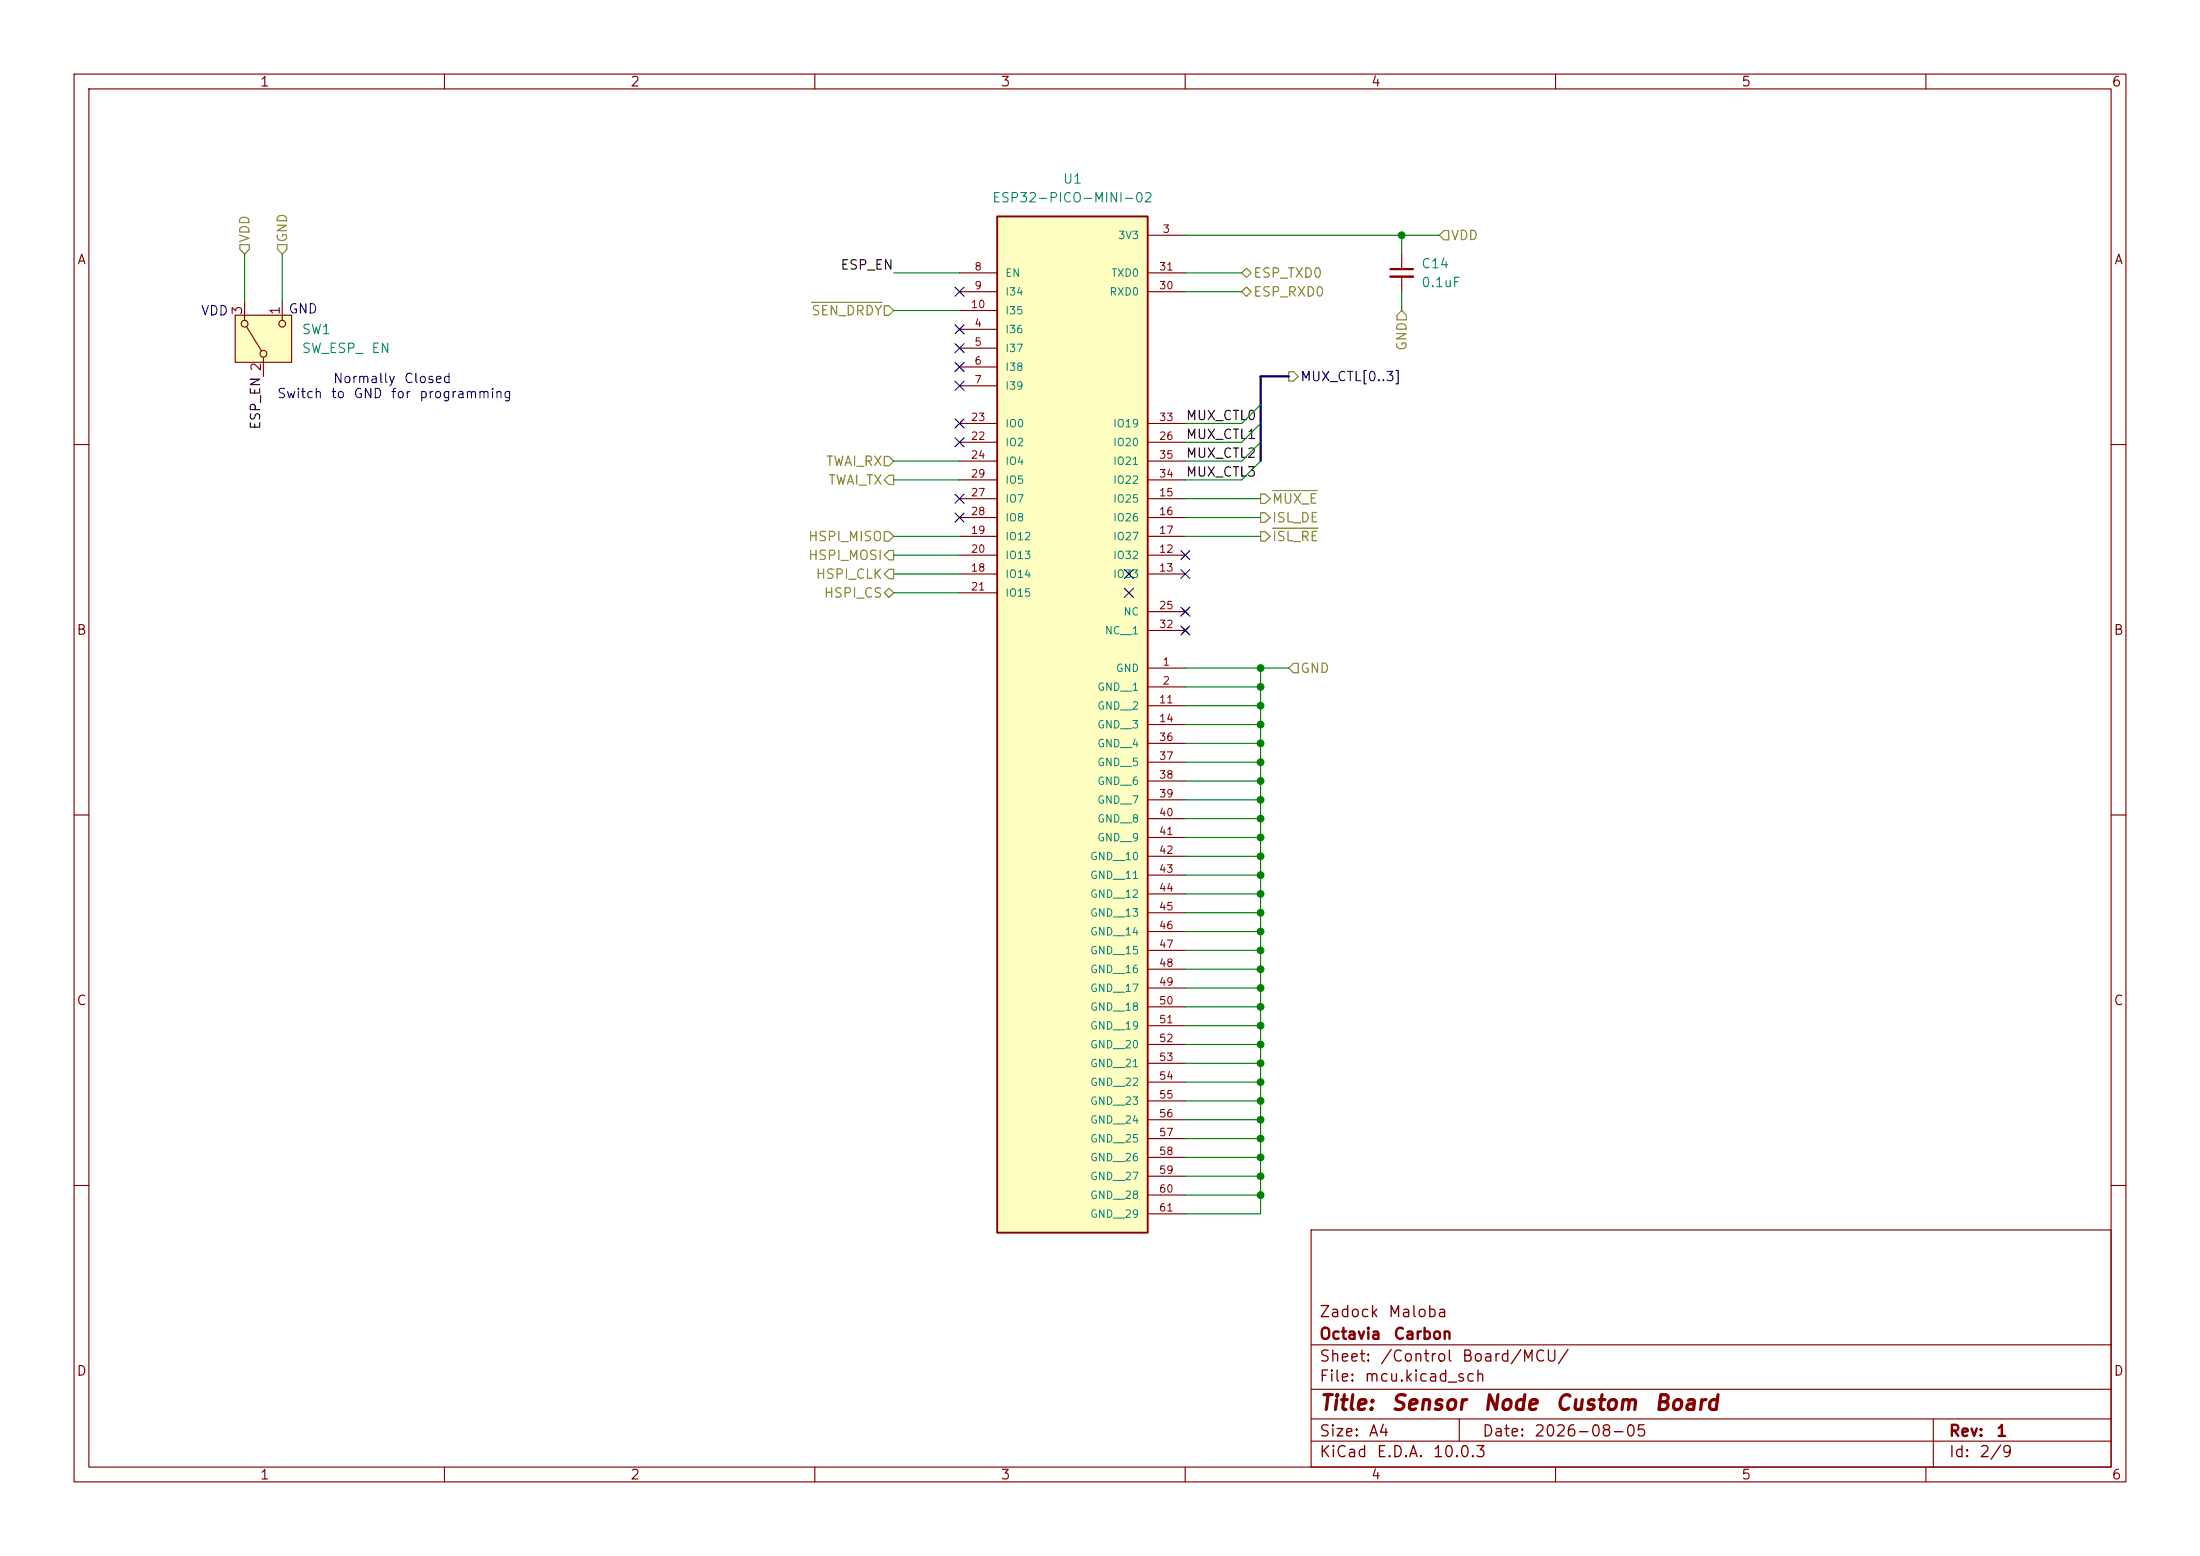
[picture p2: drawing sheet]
(kicad_sch
 (version 20260306)
 (generator "eeschema")
 (generator_version "10.0")
 (paper "A4")
 (title_block
  (title "Sensor Node Custom Board")
  (date "2026-08-05")
  (rev "1")
  (company "Octavia Carbon")
  (comment 1 "Zadock Maloba"))
 (lib_symbols
  (symbol "Device:C_Small"
   (pin_numbers (hide yes))
   (pin_names
    (offset 0.254) (hide yes)) (exclude_from_sim no) (in_bom yes) (on_board yes)
   (in_pos_files yes)
   (duplicate_pin_numbers_are_jumpers no)
   (property "Reference" "C" (at 0.254 1.778 0) (show_name no) (do_not_autoplace no) (effects (font (size 1.27 1.27)) (justify left)))
   (property "Value" "C_Small" (at 0.254 -2.032 0) (show_name no) (do_not_autoplace no) (effects (font (size 1.27 1.27)) (justify left)))
   (property "Footprint" "" (at 0 0 0) (show_name no) (do_not_autoplace no) (hide yes) (effects (font (size 1.27 1.27))))
   (property "Datasheet" "" (at 0 0 0) (show_name no) (do_not_autoplace no) (hide yes) (effects (font (size 1.27 1.27))))
   (property "Description" "Unpolarized capacitor, small symbol" (at 0 0 0) (show_name no) (do_not_autoplace no) (hide yes) (effects (font (size 1.27 1.27))))
   (symbol "C_Small_0_1"
    (polyline (pts (xy -1.524 0.508) (xy 1.524 0.508)) (stroke (width 0.3048) (type default)) (fill (type none)))
    (polyline (pts (xy -1.524 -0.508) (xy 1.524 -0.508)) (stroke (width 0.3302) (type default)) (fill (type none))))
   (symbol "C_Small_1_1"
    (pin passive line (at 0 2.54 270) (length 2.032) (name "" (effects (font (size 1.27 1.27)))) (number "1" (effects (font (size 1.27 1.27)))))
    (pin passive line (at 0 -2.54 90) (length 2.032) (name "" (effects (font (size 1.27 1.27)))) (number "2" (effects (font (size 1.27 1.27))))))
   (embedded_fonts no))
  (symbol "ESP32-PICO-MINI-02:ESP32-PICO-MINI-02"
   (pin_names
    (offset 1.016)) (exclude_from_sim no) (in_bom yes) (on_board yes)
   (in_pos_files yes)
   (duplicate_pin_numbers_are_jumpers no)
   (property "Reference" "U" (at -10.16 33.02 0) (show_name no) (do_not_autoplace no) (effects (font (size 1.27 1.27)) (justify left top)))
   (property "Value" "ESP32-PICO-MINI-02" (at -10.16 -109.22 0) (show_name no) (do_not_autoplace no) (effects (font (size 1.27 1.27)) (justify left bottom)))
   (property "Footprint" "ESP32-PICO-MINI-02:MODULE_ESP32-PICO-MINI-02" (at 0 0 0) (show_name no) (do_not_autoplace no) (hide yes) (effects (font (size 1.27 1.27)) (justify bottom)))
   (property "Datasheet" "" (at 0 0 0) (show_name no) (do_not_autoplace no) (hide yes) (effects (font (size 1.27 1.27))))
   (property "Description" "Bluetooth, WiFi 802.11b/g/n, Bluetooth v4.2 +EDR, Class 1, 2 and 3 Transceiver Module 2.412GHz ~ 2.484GHz PCB Trace Chassis Mount" (at 0 0 0) (show_name no) (do_not_autoplace no) (hide yes) (effects (font (size 1.27 1.27)) (justify bottom)))
   (property "MF" "Espressif Systems" (at 0 0 0) (show_name no) (do_not_autoplace no) (hide yes) (effects (font (size 1.27 1.27)) (justify bottom)))
   (property "MAXIMUM_PACKAGE_HEIGHT" "2.55mm" (at 0 0 0) (show_name no) (do_not_autoplace no) (hide yes) (effects (font (size 1.27 1.27)) (justify bottom)))
   (property "Package" "None" (at 0 0 0) (show_name no) (do_not_autoplace no) (hide yes) (effects (font (size 1.27 1.27)) (justify bottom)))
   (property "Price" "None" (at 0 0 0) (show_name no) (do_not_autoplace no) (hide yes) (effects (font (size 1.27 1.27)) (justify bottom)))
   (property "Check_prices" "https://www.snapeda.com/parts/ESP32-PICO-MINI-02/Espressif+Systems/view-part/?ref=eda" (at 0 0 0) (show_name no) (do_not_autoplace no) (hide yes) (effects (font (size 1.27 1.27)) (justify bottom)))
   (property "STANDARD" "Manufacturer Recommendations" (at 0 0 0) (show_name no) (do_not_autoplace no) (hide yes) (effects (font (size 1.27 1.27)) (justify bottom)))
   (property "PARTREV" "v1.0" (at 0 0 0) (show_name no) (do_not_autoplace no) (hide yes) (effects (font (size 1.27 1.27)) (justify bottom)))
   (property "SnapEDA_Link" "https://www.snapeda.com/parts/ESP32-PICO-MINI-02/Espressif+Systems/view-part/?ref=snap" (at 0 0 0) (show_name no) (do_not_autoplace no) (hide yes) (effects (font (size 1.27 1.27)) (justify bottom)))
   (property "MP" "ESP32-PICO-MINI-02" (at 0 0 0) (show_name no) (do_not_autoplace no) (hide yes) (effects (font (size 1.27 1.27)) (justify bottom)))
   (property "Availability" "In Stock" (at 0 0 0) (show_name no) (do_not_autoplace no) (hide yes) (effects (font (size 1.27 1.27)) (justify bottom)))
   (property "MANUFACTURER" "Espressif" (at 0 0 0) (show_name no) (do_not_autoplace no) (hide yes) (effects (font (size 1.27 1.27)) (justify bottom)))
   (symbol "ESP32-PICO-MINI-02_0_0"
    (rectangle (start -10.16 -106.68) (end 10.16 30.48) (stroke (width 0.254) (type default)) (fill (type background)))
    (pin power_in line (at 15.24 -30.48 180) (length 5.08) (name "GND" (effects (font (size 1.016 1.016)))) (number "1" (effects (font (size 1.016 1.016)))))
    (pin power_in line (at 15.24 -33.02 180) (length 5.08) (name "GND__1" (effects (font (size 1.016 1.016)))) (number "2" (effects (font (size 1.016 1.016)))))
    (pin power_in line (at 15.24 27.94 180) (length 5.08) (name "3V3" (effects (font (size 1.016 1.016)))) (number "3" (effects (font (size 1.016 1.016)))))
    (pin input line (at -15.24 15.24 0) (length 5.08) (name "I36" (effects (font (size 1.016 1.016)))) (number "4" (effects (font (size 1.016 1.016)))))
    (pin input line (at -15.24 12.7 0) (length 5.08) (name "I37" (effects (font (size 1.016 1.016)))) (number "5" (effects (font (size 1.016 1.016)))))
    (pin input line (at -15.24 10.16 0) (length 5.08) (name "I38" (effects (font (size 1.016 1.016)))) (number "6" (effects (font (size 1.016 1.016)))))
    (pin input line (at -15.24 7.62 0) (length 5.08) (name "I39" (effects (font (size 1.016 1.016)))) (number "7" (effects (font (size 1.016 1.016)))))
    (pin input line (at -15.24 22.86 0) (length 5.08) (name "EN" (effects (font (size 1.016 1.016)))) (number "8" (effects (font (size 1.016 1.016)))))
    (pin input line (at -15.24 20.32 0) (length 5.08) (name "I34" (effects (font (size 1.016 1.016)))) (number "9" (effects (font (size 1.016 1.016)))))
    (pin input line (at -15.24 17.78 0) (length 5.08) (name "I35" (effects (font (size 1.016 1.016)))) (number "10" (effects (font (size 1.016 1.016)))))
    (pin power_in line (at 15.24 -35.56 180) (length 5.08) (name "GND__2" (effects (font (size 1.016 1.016)))) (number "11" (effects (font (size 1.016 1.016)))))
    (pin bidirectional line (at 15.24 -15.24 180) (length 5.08) (name "IO32" (effects (font (size 1.016 1.016)))) (number "12" (effects (font (size 1.016 1.016)))))
    (pin bidirectional line (at 15.24 -17.78 180) (length 5.08) (name "IO33" (effects (font (size 1.016 1.016)))) (number "13" (effects (font (size 1.016 1.016)))))
    (pin power_in line (at 15.24 -38.1 180) (length 5.08) (name "GND__3" (effects (font (size 1.016 1.016)))) (number "14" (effects (font (size 1.016 1.016)))))
    (pin bidirectional line (at 15.24 -7.62 180) (length 5.08) (name "IO25" (effects (font (size 1.016 1.016)))) (number "15" (effects (font (size 1.016 1.016)))))
    (pin bidirectional line (at 15.24 -10.16 180) (length 5.08) (name "IO26" (effects (font (size 1.016 1.016)))) (number "16" (effects (font (size 1.016 1.016)))))
    (pin bidirectional line (at 15.24 -12.7 180) (length 5.08) (name "IO27" (effects (font (size 1.016 1.016)))) (number "17" (effects (font (size 1.016 1.016)))))
    (pin bidirectional line (at -15.24 -17.78 0) (length 5.08) (name "IO14" (effects (font (size 1.016 1.016)))) (number "18" (effects (font (size 1.016 1.016)))))
    (pin bidirectional line (at -15.24 -12.7 0) (length 5.08) (name "IO12" (effects (font (size 1.016 1.016)))) (number "19" (effects (font (size 1.016 1.016)))))
    (pin bidirectional line (at -15.24 -15.24 0) (length 5.08) (name "IO13" (effects (font (size 1.016 1.016)))) (number "20" (effects (font (size 1.016 1.016)))))
    (pin bidirectional line (at -15.24 -20.32 0) (length 5.08) (name "IO15" (effects (font (size 1.016 1.016)))) (number "21" (effects (font (size 1.016 1.016)))))
    (pin bidirectional line (at -15.24 0 0) (length 5.08) (name "IO2" (effects (font (size 1.016 1.016)))) (number "22" (effects (font (size 1.016 1.016)))))
    (pin bidirectional line (at -15.24 2.54 0) (length 5.08) (name "IO0" (effects (font (size 1.016 1.016)))) (number "23" (effects (font (size 1.016 1.016)))))
    (pin bidirectional line (at -15.24 -2.54 0) (length 5.08) (name "IO4" (effects (font (size 1.016 1.016)))) (number "24" (effects (font (size 1.016 1.016)))))
    (pin no_connect line (at 15.24 -22.86 180) (length 5.08) (name "NC" (effects (font (size 1.016 1.016)))) (number "25" (effects (font (size 1.016 1.016)))))
    (pin bidirectional line (at 15.24 0 180) (length 5.08) (name "IO20" (effects (font (size 1.016 1.016)))) (number "26" (effects (font (size 1.016 1.016)))))
    (pin bidirectional line (at -15.24 -7.62 0) (length 5.08) (name "IO7" (effects (font (size 1.016 1.016)))) (number "27" (effects (font (size 1.016 1.016)))))
    (pin bidirectional line (at -15.24 -10.16 0) (length 5.08) (name "IO8" (effects (font (size 1.016 1.016)))) (number "28" (effects (font (size 1.016 1.016)))))
    (pin bidirectional line (at -15.24 -5.08 0) (length 5.08) (name "IO5" (effects (font (size 1.016 1.016)))) (number "29" (effects (font (size 1.016 1.016)))))
    (pin bidirectional line (at 15.24 20.32 180) (length 5.08) (name "RXD0" (effects (font (size 1.016 1.016)))) (number "30" (effects (font (size 1.016 1.016)))))
    (pin bidirectional line (at 15.24 22.86 180) (length 5.08) (name "TXD0" (effects (font (size 1.016 1.016)))) (number "31" (effects (font (size 1.016 1.016)))))
    (pin no_connect line (at 15.24 -25.4 180) (length 5.08) (name "NC__1" (effects (font (size 1.016 1.016)))) (number "32" (effects (font (size 1.016 1.016)))))
    (pin bidirectional line (at 15.24 2.54 180) (length 5.08) (name "IO19" (effects (font (size 1.016 1.016)))) (number "33" (effects (font (size 1.016 1.016)))))
    (pin bidirectional line (at 15.24 -5.08 180) (length 5.08) (name "IO22" (effects (font (size 1.016 1.016)))) (number "34" (effects (font (size 1.016 1.016)))))
    (pin bidirectional line (at 15.24 -2.54 180) (length 5.08) (name "IO21" (effects (font (size 1.016 1.016)))) (number "35" (effects (font (size 1.016 1.016)))))
    (pin power_in line (at 15.24 -40.64 180) (length 5.08) (name "GND__4" (effects (font (size 1.016 1.016)))) (number "36" (effects (font (size 1.016 1.016)))))
    (pin power_in line (at 15.24 -43.18 180) (length 5.08) (name "GND__5" (effects (font (size 1.016 1.016)))) (number "37" (effects (font (size 1.016 1.016)))))
    (pin power_in line (at 15.24 -45.72 180) (length 5.08) (name "GND__6" (effects (font (size 1.016 1.016)))) (number "38" (effects (font (size 1.016 1.016)))))
    (pin power_in line (at 15.24 -48.26 180) (length 5.08) (name "GND__7" (effects (font (size 1.016 1.016)))) (number "39" (effects (font (size 1.016 1.016)))))
    (pin power_in line (at 15.24 -50.8 180) (length 5.08) (name "GND__8" (effects (font (size 1.016 1.016)))) (number "40" (effects (font (size 1.016 1.016)))))
    (pin power_in line (at 15.24 -53.34 180) (length 5.08) (name "GND__9" (effects (font (size 1.016 1.016)))) (number "41" (effects (font (size 1.016 1.016)))))
    (pin power_in line (at 15.24 -55.88 180) (length 5.08) (name "GND__10" (effects (font (size 1.016 1.016)))) (number "42" (effects (font (size 1.016 1.016)))))
    (pin power_in line (at 15.24 -58.42 180) (length 5.08) (name "GND__11" (effects (font (size 1.016 1.016)))) (number "43" (effects (font (size 1.016 1.016)))))
    (pin power_in line (at 15.24 -60.96 180) (length 5.08) (name "GND__12" (effects (font (size 1.016 1.016)))) (number "44" (effects (font (size 1.016 1.016)))))
    (pin power_in line (at 15.24 -63.5 180) (length 5.08) (name "GND__13" (effects (font (size 1.016 1.016)))) (number "45" (effects (font (size 1.016 1.016)))))
    (pin power_in line (at 15.24 -66.04 180) (length 5.08) (name "GND__14" (effects (font (size 1.016 1.016)))) (number "46" (effects (font (size 1.016 1.016)))))
    (pin power_in line (at 15.24 -68.58 180) (length 5.08) (name "GND__15" (effects (font (size 1.016 1.016)))) (number "47" (effects (font (size 1.016 1.016)))))
    (pin power_in line (at 15.24 -71.12 180) (length 5.08) (name "GND__16" (effects (font (size 1.016 1.016)))) (number "48" (effects (font (size 1.016 1.016)))))
    (pin power_in line (at 15.24 -73.66 180) (length 5.08) (name "GND__17" (effects (font (size 1.016 1.016)))) (number "49" (effects (font (size 1.016 1.016)))))
    (pin power_in line (at 15.24 -76.2 180) (length 5.08) (name "GND__18" (effects (font (size 1.016 1.016)))) (number "50" (effects (font (size 1.016 1.016)))))
    (pin power_in line (at 15.24 -78.74 180) (length 5.08) (name "GND__19" (effects (font (size 1.016 1.016)))) (number "51" (effects (font (size 1.016 1.016)))))
    (pin power_in line (at 15.24 -81.28 180) (length 5.08) (name "GND__20" (effects (font (size 1.016 1.016)))) (number "52" (effects (font (size 1.016 1.016)))))
    (pin power_in line (at 15.24 -83.82 180) (length 5.08) (name "GND__21" (effects (font (size 1.016 1.016)))) (number "53" (effects (font (size 1.016 1.016)))))
    (pin power_in line (at 15.24 -86.36 180) (length 5.08) (name "GND__22" (effects (font (size 1.016 1.016)))) (number "54" (effects (font (size 1.016 1.016)))))
    (pin power_in line (at 15.24 -88.9 180) (length 5.08) (name "GND__23" (effects (font (size 1.016 1.016)))) (number "55" (effects (font (size 1.016 1.016)))))
    (pin power_in line (at 15.24 -91.44 180) (length 5.08) (name "GND__24" (effects (font (size 1.016 1.016)))) (number "56" (effects (font (size 1.016 1.016)))))
    (pin power_in line (at 15.24 -93.98 180) (length 5.08) (name "GND__25" (effects (font (size 1.016 1.016)))) (number "57" (effects (font (size 1.016 1.016)))))
    (pin power_in line (at 15.24 -96.52 180) (length 5.08) (name "GND__26" (effects (font (size 1.016 1.016)))) (number "58" (effects (font (size 1.016 1.016)))))
    (pin power_in line (at 15.24 -99.06 180) (length 5.08) (name "GND__27" (effects (font (size 1.016 1.016)))) (number "59" (effects (font (size 1.016 1.016)))))
    (pin power_in line (at 15.24 -101.6 180) (length 5.08) (name "GND__28" (effects (font (size 1.016 1.016)))) (number "60" (effects (font (size 1.016 1.016)))))
    (pin power_in line (at 15.24 -104.14 180) (length 5.08) (name "GND__29" (effects (font (size 1.016 1.016)))) (number "61" (effects (font (size 1.016 1.016))))))
   (embedded_fonts no))
  (symbol "Switch:SW_Nidec_CAS-120A1"
   (pin_names
    (offset 1) (hide yes)) (exclude_from_sim no) (in_bom yes) (on_board yes)
   (in_pos_files yes)
   (duplicate_pin_numbers_are_jumpers no)
   (property "Reference" "SW" (at 0 4.318 0) (show_name no) (do_not_autoplace no) (effects (font (size 1.27 1.27))))
   (property "Value" "SW_Nidec_CAS-120A1" (at 0 -5.08 0) (show_name no) (do_not_autoplace no) (effects (font (size 1.27 1.27))))
   (property "Footprint" "Button_Switch_SMD:Nidec_Copal_CAS-120A" (at 0 -10.16 0) (show_name no) (do_not_autoplace no) (hide yes) (effects (font (size 1.27 1.27))))
   (property "Datasheet" "https://www.nidec-components.com/e/catalog/switch/cas.pdf" (at 0 -7.62 0) (show_name no) (do_not_autoplace no) (hide yes) (effects (font (size 1.27 1.27))))
   (property "Description" "Switch, single pole double throw" (at 0 0 0) (show_name no) (do_not_autoplace no) (hide yes) (effects (font (size 1.27 1.27))))
   (symbol "SW_Nidec_CAS-120A1_0_1"
    (circle (center -2.032 0) (radius 0.4572) (stroke (width 0) (type default)) (fill (type none)))
    (polyline (pts (xy -1.651 0.254) (xy 1.651 2.286)) (stroke (width 0) (type default)) (fill (type none)))
    (circle (center 2.032 2.54) (radius 0.4572) (stroke (width 0) (type default)) (fill (type none)))
    (circle (center 2.032 -2.54) (radius 0.4572) (stroke (width 0) (type default)) (fill (type none))))
   (symbol "SW_Nidec_CAS-120A1_1_1"
    (rectangle (start -3.175 3.81) (end 3.175 -3.81) (stroke (width 0) (type default)) (fill (type background)))
    (pin passive line (at 5.08 -2.54 180) (length 2.54) (name "C" (effects (font (size 1.27 1.27)))) (number "1" (effects (font (size 1.27 1.27)))))
    (pin passive line (at -5.08 0 0) (length 2.54) (name "B" (effects (font (size 1.27 1.27)))) (number "2" (effects (font (size 1.27 1.27)))))
    (pin passive line (at 5.08 2.54 180) (length 2.54) (name "A" (effects (font (size 1.27 1.27)))) (number "3" (effects (font (size 1.27 1.27))))))
   (embedded_fonts no)))
 (text "GND"
  (exclude_from_sim no)
  (at 40.894 41.91 0)
  (effects (font (size 1.27 1.27))))
 (text "VDD"
  (exclude_from_sim no)
  (at 28.956 42.164 0)
  (effects (font (size 1.27 1.27))))
 (text "Normally Closed\nSwitch to GND for programming"
  (exclude_from_sim no)
  (at 52.832 52.324 0)
  (effects (font (size 1.27 1.27))))
 (junction
  (at 170.18 113.03)
  (diameter 0)
  (color 0 0 0 0))
 (junction
  (at 170.18 95.25)
  (diameter 0)
  (color 0 0 0 0))
 (junction
  (at 170.18 148.59)
  (diameter 0)
  (color 0 0 0 0))
 (junction
  (at 170.18 120.65)
  (diameter 0)
  (color 0 0 0 0))
 (junction
  (at 170.18 118.11)
  (diameter 0)
  (color 0 0 0 0))
 (junction
  (at 170.18 107.95)
  (diameter 0)
  (color 0 0 0 0))
 (junction
  (at 170.18 140.97)
  (diameter 0)
  (color 0 0 0 0))
 (junction
  (at 170.18 102.87)
  (diameter 0)
  (color 0 0 0 0))
 (junction
  (at 170.18 92.71)
  (diameter 0)
  (color 0 0 0 0))
 (junction
  (at 170.18 153.67)
  (diameter 0)
  (color 0 0 0 0))
 (junction
  (at 170.18 146.05)
  (diameter 0)
  (color 0 0 0 0))
 (junction
  (at 170.18 138.43)
  (diameter 0)
  (color 0 0 0 0))
 (junction
  (at 170.18 158.75)
  (diameter 0)
  (color 0 0 0 0))
 (junction
  (at 170.18 115.57)
  (diameter 0)
  (color 0 0 0 0))
 (junction
  (at 170.18 161.29)
  (diameter 0)
  (color 0 0 0 0))
 (junction
  (at 170.18 130.81)
  (diameter 0)
  (color 0 0 0 0))
 (junction
  (at 189.23 31.75)
  (diameter 0)
  (color 0 0 0 0))
 (junction
  (at 170.18 143.51)
  (diameter 0)
  (color 0 0 0 0))
 (junction
  (at 170.18 135.89)
  (diameter 0)
  (color 0 0 0 0))
 (junction
  (at 170.18 133.35)
  (diameter 0)
  (color 0 0 0 0))
 (junction
  (at 170.18 151.13)
  (diameter 0)
  (color 0 0 0 0))
 (junction
  (at 170.18 156.21)
  (diameter 0)
  (color 0 0 0 0))
 (junction
  (at 170.18 128.27)
  (diameter 0)
  (color 0 0 0 0))
 (junction
  (at 170.18 100.33)
  (diameter 0)
  (color 0 0 0 0))
 (junction
  (at 170.18 90.17)
  (diameter 0)
  (color 0 0 0 0))
 (junction
  (at 170.18 97.79)
  (diameter 0)
  (color 0 0 0 0))
 (junction
  (at 170.18 105.41)
  (diameter 0)
  (color 0 0 0 0))
 (junction
  (at 170.18 123.19)
  (diameter 0)
  (color 0 0 0 0))
 (junction
  (at 170.18 110.49)
  (diameter 0)
  (color 0 0 0 0))
 (junction
  (at 170.18 125.73)
  (diameter 0)
  (color 0 0 0 0))
 (no_connect
  (at 129.54 52.07))
 (no_connect
  (at 129.54 69.85))
 (no_connect
  (at 129.54 49.53))
 (no_connect
  (at 160.02 77.47))
 (no_connect
  (at 129.54 67.31))
 (no_connect
  (at 129.54 57.15))
 (no_connect
  (at 129.54 59.69))
 (no_connect
  (at 152.4 77.47))
 (no_connect
  (at 160.02 82.55))
 (no_connect
  (at 160.02 85.09))
 (no_connect
  (at 129.54 39.37))
 (no_connect
  (at 129.54 44.45))
 (no_connect
  (at 129.54 46.99))
 (no_connect
  (at 160.02 74.93))
 (no_connect
  (at 152.4 80.01))
 (bus_entry
  (at 170.18 57.15)
  (size -2.54 2.54)
  (stroke (width 0) (type default)))
 (bus_entry
  (at 170.18 54.61)
  (size -2.54 2.54)
  (stroke (width 0) (type default)))
 (bus_entry
  (at 170.18 59.69)
  (size -2.54 2.54)
  (stroke (width 0) (type default)))
 (bus_entry
  (at 170.18 62.23)
  (size -2.54 2.54)
  (stroke (width 0) (type default)))
 (wire
  (pts (xy 189.23 31.75) (xy 189.23 34.29))
  (stroke (width 0) (type default)))
 (wire
  (pts (xy 167.64 39.37) (xy 160.02 39.37))
  (stroke (width 0) (type default)))
 (wire
  (pts (xy 160.02 135.89) (xy 170.18 135.89))
  (stroke (width 0) (type default)))
 (wire
  (pts (xy 120.65 62.23) (xy 129.54 62.23))
  (stroke (width 0) (type default)))
 (wire
  (pts (xy 160.02 120.65) (xy 170.18 120.65))
  (stroke (width 0) (type default)))
 (wire
  (pts (xy 189.23 31.75) (xy 160.02 31.75))
  (stroke (width 0) (type default)))
 (wire
  (pts (xy 170.18 123.19) (xy 170.18 125.73))
  (stroke (width 0) (type default)))
 (wire
  (pts (xy 170.18 67.31) (xy 160.02 67.31))
  (stroke (width 0) (type default)))
 (wire
  (pts (xy 170.18 133.35) (xy 170.18 135.89))
  (stroke (width 0) (type default)))
 (wire
  (pts (xy 170.18 163.83) (xy 170.18 161.29))
  (stroke (width 0) (type default)))
 (wire
  (pts (xy 160.02 158.75) (xy 170.18 158.75))
  (stroke (width 0) (type default)))
 (wire
  (pts (xy 160.02 153.67) (xy 170.18 153.67))
  (stroke (width 0) (type default)))
 (wire
  (pts (xy 160.02 107.95) (xy 170.18 107.95))
  (stroke (width 0) (type default)))
 (wire
  (pts (xy 170.18 161.29) (xy 170.18 158.75))
  (stroke (width 0) (type default)))
 (wire
  (pts (xy 120.65 64.77) (xy 129.54 64.77))
  (stroke (width 0) (type default)))
 (wire
  (pts (xy 160.02 97.79) (xy 170.18 97.79))
  (stroke (width 0) (type default)))
 (wire
  (pts (xy 170.18 120.65) (xy 170.18 123.19))
  (stroke (width 0) (type default)))
 (wire
  (pts (xy 33.02 34.29) (xy 33.02 40.64))
  (stroke (width 0) (type default)))
 (bus
  (pts (xy 170.18 50.8) (xy 173.99 50.8))
  (stroke (width 0) (type default)))
 (wire
  (pts (xy 167.64 36.83) (xy 160.02 36.83))
  (stroke (width 0) (type default)))
 (wire
  (pts (xy 170.18 118.11) (xy 170.18 120.65))
  (stroke (width 0) (type default)))
 (wire
  (pts (xy 170.18 100.33) (xy 170.18 102.87))
  (stroke (width 0) (type default)))
 (wire
  (pts (xy 160.02 113.03) (xy 170.18 113.03))
  (stroke (width 0) (type default)))
 (wire
  (pts (xy 170.18 97.79) (xy 170.18 100.33))
  (stroke (width 0) (type default)))
 (wire
  (pts (xy 160.02 138.43) (xy 170.18 138.43))
  (stroke (width 0) (type default)))
 (wire
  (pts (xy 160.02 105.41) (xy 170.18 105.41))
  (stroke (width 0) (type default)))
 (wire
  (pts (xy 170.18 130.81) (xy 170.18 133.35))
  (stroke (width 0) (type default)))
 (wire
  (pts (xy 170.18 138.43) (xy 170.18 140.97))
  (stroke (width 0) (type default)))
 (wire
  (pts (xy 160.02 125.73) (xy 170.18 125.73))
  (stroke (width 0) (type default)))
 (wire
  (pts (xy 38.1 34.29) (xy 38.1 40.64))
  (stroke (width 0) (type default)))
 (wire
  (pts (xy 160.02 148.59) (xy 170.18 148.59))
  (stroke (width 0) (type default)))
 (wire
  (pts (xy 160.02 146.05) (xy 170.18 146.05))
  (stroke (width 0) (type default)))
 (wire
  (pts (xy 160.02 92.71) (xy 170.18 92.71))
  (stroke (width 0) (type default)))
 (wire
  (pts (xy 170.18 158.75) (xy 170.18 156.21))
  (stroke (width 0) (type default)))
 (wire
  (pts (xy 120.65 74.93) (xy 129.54 74.93))
  (stroke (width 0) (type default)))
 (wire
  (pts (xy 170.18 125.73) (xy 170.18 128.27))
  (stroke (width 0) (type default)))
 (wire
  (pts (xy 160.02 151.13) (xy 170.18 151.13))
  (stroke (width 0) (type default)))
 (wire
  (pts (xy 160.02 161.29) (xy 170.18 161.29))
  (stroke (width 0) (type default)))
 (wire
  (pts (xy 120.65 36.83) (xy 129.54 36.83))
  (stroke (width 0) (type default)))
 (wire
  (pts (xy 120.65 72.39) (xy 129.54 72.39))
  (stroke (width 0) (type default)))
 (wire
  (pts (xy 160.02 143.51) (xy 170.18 143.51))
  (stroke (width 0) (type default)))
 (wire
  (pts (xy 160.02 110.49) (xy 170.18 110.49))
  (stroke (width 0) (type default)))
 (bus
  (pts (xy 170.18 50.8) (xy 170.18 62.23))
  (stroke (width 0) (type default)))
 (wire
  (pts (xy 160.02 102.87) (xy 170.18 102.87))
  (stroke (width 0) (type default)))
 (wire
  (pts (xy 170.18 153.67) (xy 170.18 156.21))
  (stroke (width 0) (type default)))
 (wire
  (pts (xy 170.18 143.51) (xy 170.18 146.05))
  (stroke (width 0) (type default)))
 (wire
  (pts (xy 170.18 90.17) (xy 170.18 92.71))
  (stroke (width 0) (type default)))
 (wire
  (pts (xy 160.02 59.69) (xy 167.64 59.69))
  (stroke (width 0) (type default)))
 (wire
  (pts (xy 170.18 102.87) (xy 170.18 105.41))
  (stroke (width 0) (type default)))
 (wire
  (pts (xy 160.02 90.17) (xy 170.18 90.17))
  (stroke (width 0) (type default)))
 (wire
  (pts (xy 160.02 95.25) (xy 170.18 95.25))
  (stroke (width 0) (type default)))
 (wire
  (pts (xy 160.02 118.11) (xy 170.18 118.11))
  (stroke (width 0) (type default)))
 (wire
  (pts (xy 160.02 163.83) (xy 170.18 163.83))
  (stroke (width 0) (type default)))
 (wire
  (pts (xy 189.23 39.37) (xy 189.23 41.91))
  (stroke (width 0) (type default)))
 (wire
  (pts (xy 160.02 123.19) (xy 170.18 123.19))
  (stroke (width 0) (type default)))
 (wire
  (pts (xy 170.18 90.17) (xy 173.99 90.17))
  (stroke (width 0) (type default)))
 (wire
  (pts (xy 170.18 151.13) (xy 170.18 153.67))
  (stroke (width 0) (type default)))
 (wire
  (pts (xy 160.02 115.57) (xy 170.18 115.57))
  (stroke (width 0) (type default)))
 (wire
  (pts (xy 170.18 92.71) (xy 170.18 95.25))
  (stroke (width 0) (type default)))
 (wire
  (pts (xy 160.02 130.81) (xy 170.18 130.81))
  (stroke (width 0) (type default)))
 (wire
  (pts (xy 120.65 77.47) (xy 129.54 77.47))
  (stroke (width 0) (type default)))
 (wire
  (pts (xy 160.02 64.77) (xy 167.64 64.77))
  (stroke (width 0) (type default)))
 (wire
  (pts (xy 170.18 110.49) (xy 170.18 113.03))
  (stroke (width 0) (type default)))
 (wire
  (pts (xy 160.02 133.35) (xy 170.18 133.35))
  (stroke (width 0) (type default)))
 (wire
  (pts (xy 170.18 69.85) (xy 160.02 69.85))
  (stroke (width 0) (type default)))
 (wire
  (pts (xy 120.65 80.01) (xy 129.54 80.01))
  (stroke (width 0) (type default)))
 (wire
  (pts (xy 160.02 57.15) (xy 167.64 57.15))
  (stroke (width 0) (type default)))
 (wire
  (pts (xy 120.65 41.91) (xy 129.54 41.91))
  (stroke (width 0) (type default)))
 (wire
  (pts (xy 160.02 62.23) (xy 167.64 62.23))
  (stroke (width 0) (type default)))
 (wire
  (pts (xy 160.02 140.97) (xy 170.18 140.97))
  (stroke (width 0) (type default)))
 (wire
  (pts (xy 170.18 105.41) (xy 170.18 107.95))
  (stroke (width 0) (type default)))
 (wire
  (pts (xy 170.18 72.39) (xy 160.02 72.39))
  (stroke (width 0) (type default)))
 (wire
  (pts (xy 160.02 100.33) (xy 170.18 100.33))
  (stroke (width 0) (type default)))
 (wire
  (pts (xy 170.18 148.59) (xy 170.18 151.13))
  (stroke (width 0) (type default)))
 (wire
  (pts (xy 170.18 140.97) (xy 170.18 143.51))
  (stroke (width 0) (type default)))
 (wire
  (pts (xy 170.18 128.27) (xy 170.18 130.81))
  (stroke (width 0) (type default)))
 (wire
  (pts (xy 170.18 135.89) (xy 170.18 138.43))
  (stroke (width 0) (type default)))
 (wire
  (pts (xy 170.18 146.05) (xy 170.18 148.59))
  (stroke (width 0) (type default)))
 (wire
  (pts (xy 170.18 113.03) (xy 170.18 115.57))
  (stroke (width 0) (type default)))
 (wire
  (pts (xy 194.31 31.75) (xy 189.23 31.75))
  (stroke (width 0) (type default)))
 (wire
  (pts (xy 170.18 115.57) (xy 170.18 118.11))
  (stroke (width 0) (type default)))
 (wire
  (pts (xy 160.02 156.21) (xy 170.18 156.21))
  (stroke (width 0) (type default)))
 (wire
  (pts (xy 160.02 128.27) (xy 170.18 128.27))
  (stroke (width 0) (type default)))
 (wire
  (pts (xy 170.18 107.95) (xy 170.18 110.49))
  (stroke (width 0) (type default)))
 (wire
  (pts (xy 170.18 95.25) (xy 170.18 97.79))
  (stroke (width 0) (type default)))
 (label "MUX_CTL2"
  (at 160.02 62.23 0)
  (effects (font (size 1.27 1.27)) (justify left bottom)))
 (label "ESP_EN"
  (at 35.56 50.8 270)
  (effects (font (size 1.27 1.27)) (justify right bottom)))
 (label "ESP_EN"
  (at 120.65 36.83 180)
  (effects (font (size 1.27 1.27)) (justify right bottom)))
 (label "MUX_CTL1"
  (at 160.02 59.69 0)
  (effects (font (size 1.27 1.27)) (justify left bottom)))
 (label "MUX_CTL0"
  (at 160.02 57.15 0)
  (effects (font (size 1.27 1.27)) (justify left bottom)))
 (label "MUX_CTL3"
  (at 160.02 64.77 0)
  (effects (font (size 1.27 1.27)) (justify left bottom)))
 (hierarchical_label "HSPI_CS"
  (shape bidirectional)
  (at 120.65 80.01 180)
  (effects (font (size 1.27 1.27)) (justify right)))
 (hierarchical_label "~{ISL_RE}"
  (shape output)
  (at 170.18 72.39 0)
  (effects (font (size 1.27 1.27)) (justify left)))
 (hierarchical_label "ISL_DE"
  (shape output)
  (at 170.18 69.85 0)
  (effects (font (size 1.27 1.27)) (justify left)))
 (hierarchical_label "MUX_CTL[0..3]"
  (shape output)
  (at 173.99 50.8 0)
  (effects (font (size 1.27 1.27)) (justify left)))
 (hierarchical_label "~{MUX_E}"
  (shape output)
  (at 170.18 67.31 0)
  (effects (font (size 1.27 1.27)) (justify left)))
 (hierarchical_label "~{SEN_DRDY}"
  (shape input)
  (at 120.65 41.91 180)
  (effects (font (size 1.27 1.27)) (justify right)))
 (hierarchical_label "ESP_RXD0"
  (shape bidirectional)
  (at 167.64 39.37 0)
  (effects (font (size 1.27 1.27)) (justify left)))
 (hierarchical_label "GND"
  (shape input)
  (at 173.99 90.17 0)
  (effects (font (size 1.27 1.27)) (justify left)))
 (hierarchical_label "HSPI_CLK"
  (shape output)
  (at 120.65 77.47 180)
  (effects (font (size 1.27 1.27)) (justify right)))
 (hierarchical_label "TWAI_TX"
  (shape output)
  (at 120.65 64.77 180)
  (effects (font (size 1.27 1.27)) (justify right)))
 (hierarchical_label "HSPI_MOSI"
  (shape output)
  (at 120.65 74.93 180)
  (effects (font (size 1.27 1.27)) (justify right)))
 (hierarchical_label "GND"
  (shape input)
  (at 189.23 41.91 270)
  (effects (font (size 1.27 1.27)) (justify right)))
 (hierarchical_label "HSPI_MISO"
  (shape input)
  (at 120.65 72.39 180)
  (effects (font (size 1.27 1.27)) (justify right)))
 (hierarchical_label "ESP_TXD0"
  (shape bidirectional)
  (at 167.64 36.83 0)
  (effects (font (size 1.27 1.27)) (justify left)))
 (hierarchical_label "GND"
  (shape input)
  (at 38.1 34.29 90)
  (effects (font (size 1.27 1.27)) (justify left)))
 (hierarchical_label "VDD"
  (shape input)
  (at 194.31 31.75 0)
  (effects (font (size 1.27 1.27)) (justify left)))
 (hierarchical_label "VDD"
  (shape input)
  (at 33.02 34.29 90)
  (effects (font (size 1.27 1.27)) (justify left)))
 (hierarchical_label "TWAI_RX"
  (shape input)
  (at 120.65 62.23 180)
  (effects (font (size 1.27 1.27)) (justify right)))
 (symbol
  (lib_id "ESP32-PICO-MINI-02:ESP32-PICO-MINI-02")
  (at 144.78 59.69 0)
  (unit 1)
  (body_style 1)
  (exclude_from_sim no)
  (in_bom yes)
  (on_board yes)
  (in_pos_files yes)
  (dnp no)
  (fields_autoplaced yes)
  (property "Reference" "U1" (at 144.78 24.13 0) (show_name no) (do_not_autoplace no) (effects (font (size 1.27 1.27))))
  (property "Value" "ESP32-PICO-MINI-02" (at 144.78 26.67 0) (show_name no) (do_not_autoplace no) (effects (font (size 1.27 1.27))))
  (property "Footprint" "ESP32-PICO-MINI-02:MODULE_ESP32-PICO-MINI-02" (at 144.78 59.69 0) (hide yes) (show_name no) (do_not_autoplace no) (effects (font (size 1.27 1.27)) (justify bottom)))
  (property "Datasheet" "" (at 144.78 59.69 0) (hide yes) (show_name no) (do_not_autoplace no) (effects (font (size 1.27 1.27))))
  (property "Description" "Bluetooth, WiFi 802.11b/g/n, Bluetooth v4.2 +EDR, Class 1, 2 and 3 Transceiver Module 2.412GHz ~ 2.484GHz PCB Trace Chassis Mount" (at 144.78 59.69 0) (hide yes) (show_name no) (do_not_autoplace no) (effects (font (size 1.27 1.27)) (justify bottom)))
  (property "MF" "Espressif Systems" (at 144.78 59.69 0) (hide yes) (show_name no) (do_not_autoplace no) (effects (font (size 1.27 1.27)) (justify bottom)))
  (property "MAXIMUM_PACKAGE_HEIGHT" "2.55mm" (at 144.78 59.69 0) (hide yes) (show_name no) (do_not_autoplace no) (effects (font (size 1.27 1.27)) (justify bottom)))
  (property "Package" "None" (at 144.78 59.69 0) (hide yes) (show_name no) (do_not_autoplace no) (effects (font (size 1.27 1.27)) (justify bottom)))
  (property "Price" "None" (at 144.78 59.69 0) (hide yes) (show_name no) (do_not_autoplace no) (effects (font (size 1.27 1.27)) (justify bottom)))
  (property "Check_prices" "https://www.snapeda.com/parts/ESP32-PICO-MINI-02/Espressif+Systems/view-part/?ref=eda" (at 144.78 59.69 0) (hide yes) (show_name no) (do_not_autoplace no) (effects (font (size 1.27 1.27)) (justify bottom)))
  (property "STANDARD" "Manufacturer Recommendations" (at 144.78 59.69 0) (hide yes) (show_name no) (do_not_autoplace no) (effects (font (size 1.27 1.27)) (justify bottom)))
  (property "PARTREV" "v1.0" (at 144.78 59.69 0) (hide yes) (show_name no) (do_not_autoplace no) (effects (font (size 1.27 1.27)) (justify bottom)))
  (property "SnapEDA_Link" "https://www.snapeda.com/parts/ESP32-PICO-MINI-02/Espressif+Systems/view-part/?ref=snap" (at 144.78 59.69 0) (hide yes) (show_name no) (do_not_autoplace no) (effects (font (size 1.27 1.27)) (justify bottom)))
  (property "MP" "ESP32-PICO-MINI-02" (at 144.78 59.69 0) (hide yes) (show_name no) (do_not_autoplace no) (effects (font (size 1.27 1.27)) (justify bottom)))
  (property "Availability" "In Stock" (at 144.78 59.69 0) (hide yes) (show_name no) (do_not_autoplace no) (effects (font (size 1.27 1.27)) (justify bottom)))
  (property "MANUFACTURER" "Espressif" (at 144.78 59.69 0) (hide yes) (show_name no) (do_not_autoplace no) (effects (font (size 1.27 1.27)) (justify bottom)))
  (pin "29")
  (pin "30")
  (pin "31")
  (pin "32")
  (pin "33")
  (pin "34")
  (pin "35")
  (pin "36")
  (pin "37")
  (pin "38")
  (pin "39")
  (pin "40")
  (pin "41")
  (pin "42")
  (pin "43")
  (pin "44")
  (pin "45")
  (pin "46")
  (pin "47")
  (pin "48")
  (pin "49")
  (pin "50")
  (pin "51")
  (pin "52")
  (pin "53")
  (pin "54")
  (pin "55")
  (pin "56")
  (pin "57")
  (pin "58")
  (pin "59")
  (pin "60")
  (pin "61")
  (pin "22")
  (pin "13")
  (pin "2")
  (pin "11")
  (pin "4")
  (pin "8")
  (pin "5")
  (pin "15")
  (pin "19")
  (pin "28")
  (pin "7")
  (pin "6")
  (pin "1")
  (pin "9")
  (pin "3")
  (pin "10")
  (pin "18")
  (pin "12")
  (pin "14")
  (pin "21")
  (pin "27")
  (pin "20")
  (pin "26")
  (pin "25")
  (pin "17")
  (pin "24")
  (pin "23")
  (pin "16"))
 (symbol
  (lib_id "Device:C_Small")
  (at 189.23 36.83 0)
  (unit 1)
  (body_style 1)
  (exclude_from_sim no)
  (in_bom yes)
  (on_board yes)
  (in_pos_files yes)
  (dnp no)
  (fields_autoplaced yes)
  (property "Reference" "C14" (at 191.77 35.5662 0) (show_name no) (do_not_autoplace no) (effects (font (size 1.27 1.27)) (justify left)))
  (property "Value" "0.1uF" (at 191.77 38.1062 0) (show_name no) (do_not_autoplace no) (effects (font (size 1.27 1.27)) (justify left)))
  (property "Footprint" "Capacitor_THT:C_Disc_D3.4mm_W2.1mm_P2.50mm" (at 189.23 36.83 0) (hide yes) (show_name no) (do_not_autoplace no) (effects (font (size 1.27 1.27))))
  (property "Datasheet" "" (at 189.23 36.83 0) (hide yes) (show_name no) (do_not_autoplace no) (effects (font (size 1.27 1.27))))
  (property "Description" "Unpolarized capacitor, small symbol" (at 189.23 36.83 0) (hide yes) (show_name no) (do_not_autoplace no) (effects (font (size 1.27 1.27))))
  (pin "2")
  (pin "1"))
 (symbol
  (lib_id "Switch:SW_Nidec_CAS-120A1")
  (at 35.56 45.72 90)
  (unit 1)
  (body_style 1)
  (exclude_from_sim no)
  (in_bom yes)
  (on_board yes)
  (in_pos_files yes)
  (dnp no)
  (fields_autoplaced yes)
  (property "Reference" "SW1" (at 40.64 44.4499 90) (show_name no) (do_not_autoplace no) (effects (font (size 1.27 1.27)) (justify right)))
  (property "Value" "SW_ESP_ EN" (at 40.64 46.9899 90) (show_name no) (do_not_autoplace no) (effects (font (size 1.27 1.27)) (justify right)))
  (property "Footprint" "Button_Switch_SMD:Nidec_Copal_CAS-120A" (at 45.72 45.72 0) (hide yes) (show_name no) (do_not_autoplace no) (effects (font (size 1.27 1.27))))
  (property "Datasheet" "https://www.nidec-components.com/e/catalog/switch/cas.pdf" (at 43.18 45.72 0) (hide yes) (show_name no) (do_not_autoplace no) (effects (font (size 1.27 1.27))))
  (property "Description" "Switch, single pole double throw" (at 35.56 45.72 0) (hide yes) (show_name no) (do_not_autoplace no) (effects (font (size 1.27 1.27))))
  (pin "3")
  (pin "2")
  (pin "1")))
